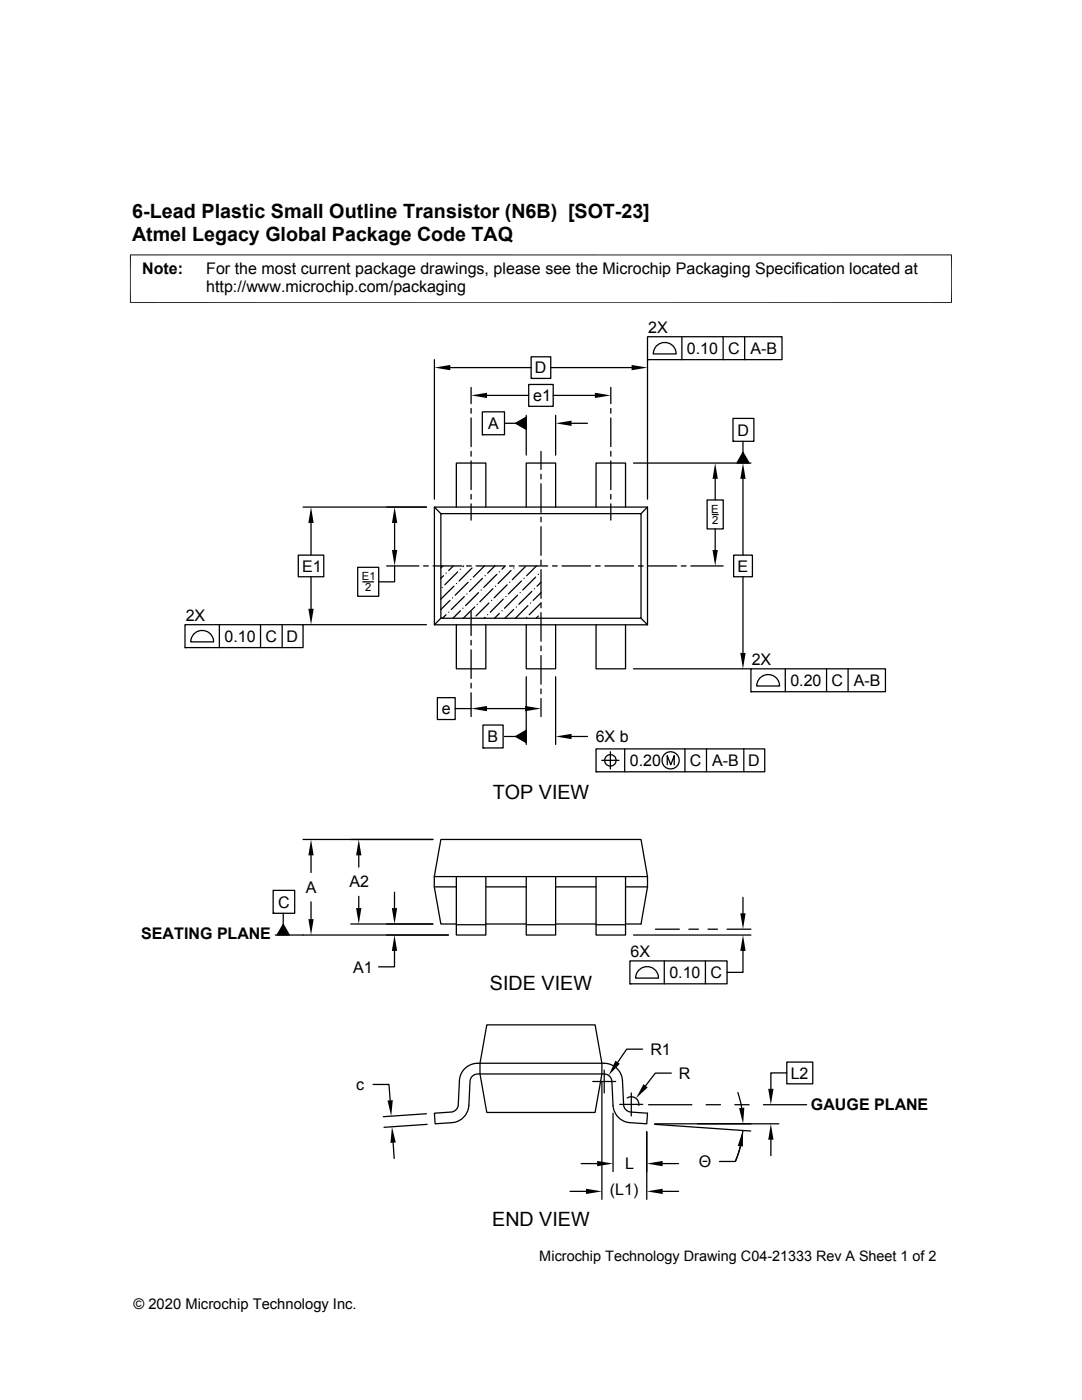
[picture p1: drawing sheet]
<svg xmlns="http://www.w3.org/2000/svg" width="216mm" height="279mm" viewBox="0 0 216 279" stroke-linecap="round" stroke-linejoin="round" font-family="sans-serif">
<g fill="none" stroke="#000" stroke-width=".25">
<path d="M86.7 71.8v27.8M89.9 73.4h16.1M94 77.3v3.3M97.2 78.9h8.3M105.5 76.7h4.9v4.4h-4.9zM106 71.2h3.9v4.3h-3.9zM109.9 73.4h16.1M110.4 78.9h8.3M121.9 77.3v3.3M129.2 67.2h26.8v4.6h-26.8zM129.2 71.8h.1M129.2 71.8v27.8"/>
<path d="M131.1 68.9a2.28 2.28 0 0 1 2.5-.4 2.28 2.28 0 0 1 1.3 2.1h-4.6l.4-1.1zM136.1 67.2v4.6M144.3 67.2v4.6M148.6 67.2v4.6M94 81.5v1M94 83.4v5.7M94 90.1v.9M94 92v5.7M94 98.7v.9M96.2 82.2h4.5v4.6h-4.5zM96.2 86.8h.1M100.7 84.5h2.2"/>
<path d="M102.9 84.5l2.1-1.3v2.5zM105 82.9v7.9M107.9 90.1v3.6M107.9 94.6v1M107.9 96.5v5.8M110.9 82.9v7.9M114 84.5h3.2M121.9 81.5v1M121.9 83.4v5.7M121.9 90.1v.9M121.9 92v5.7M121.9 98.7v.9"/>
<path d="M126.4 92.4h23.4M141.1 99.8h3.2v5.8h-3.2zM142.7 95.6v4.2M146.3 83.5h4.1v4.6h-4.1zM146.3 88.1h.1M148.3 90.3l1.2 2.1h-2.5zM148.3 88.1v2.2M148.3 95.6v15.2M59.5 110.8h5.1v4.3h-5.1zM60.5 101.2h24.6M62.1 104.4v6.4M62.1 115.1v6.4"/>
<path d="M71.4 113.2h4.2v5.8h-4.2zM72.4 116.1h2.1M77.2 112.9h6.4M78.7 112.9v3.2h-3.1M78.7 104.4v5.4M84.5 112.9h1M86.4 112.9h5.7M86.7 101.2h42.5v23.5h-42.5zM86.7 101.2l1.3 1.3M88 102.5h39.9v20.9h-39.9zM88.2 117.2h.1M88.4 112.9l-.4 .4"/>
<path d="M88.5 114.9l-.5 .5M89 114.4h.1M89.8 119.8l-1.8 1.8M90.3 119.3h.1M90.4 112.9l-.9 1M90.6 117l-2.6 2.6M91.1 101.2v-8.8h5.8v8.8M91.1 116.5h.1M91.3 114.1l-2.5 2.6M91.9 113.6h.1M92.5 112.9l-.1 .2M92.6 119.1l-2.6 2.5"/>
<path d="M93.1 112.9h.9M93.2 118.5h.1M93.4 116.2l-2.6 2.6M93.9 115.7h.1M94 100.6v3.2M94.2 113.3l-2.6 2.7M95 112.9h5.7M95.5 118.3l-2.6 2.6M96 117.8h.1M96.3 115.4l-2.6 2.6M96.7 112.9l-2.3 2.3M96.8 114.9h.1"/>
<path d="M98.1 119.8h.1M98.3 117.5l-2.5 2.6M98.7 112.9l-1.4 1.5M98.9 117h.1M99.1 114.6l-2.6 2.6M99.6 114.1h.1M100.4 119.6l-2.6 2.6M100.8 112.9l-.6 .7M100.9 119.1h.1M101.2 116.7l-2.6 2.6M101.7 112.9h.9M101.7 116.2h.1"/>
<path d="M102 113.9l-2.6 2.6M102.5 113.3h.1M103.3 118.8l-2.6 2.6M103.6 112.9h5.7M103.8 118.3h.1M104.1 116l-2.6 2.5M104.6 115.4h.1M104.8 113.1l-2.6 2.6M105 101.2v-8.8h5.9v8.8M106.1 118l-2.6 2.6M106.6 117.5h.1M106.9 115.2l-2.6 2.6"/>
<path d="M107 112.9l-1.9 2M107.4 114.6h.1M107.9 103.2v1M107.9 105.1v5.7M107.9 111.8v.9M107.9 113.7v5.7M108 118.3l-1.6 1.5M108 116.2l-.8 .8M110.2 112.9h1M112.1 112.9h5.8M118.8 112.9h1M118.9 101.2v-8.8h5.9v8.8"/>
<path d="M120.7 112.9h5.7M121.9 100.6v3.2M127.4 112.9h.9M129.2 101.2l-1.3 1.3M129.3 112.9h5.7M136 112.9h.9M137.9 112.9h6.4M142.1 102.7h1.2M142.7 105.6v4.2M146.4 110.8h3.7v4.3h-3.7zM148.3 115.1v15.2M36.9 124.7h23.6v4.5h-23.6z"/>
<path d="M36.9 129.2h.1M38.8 126.4a2.29 2.29 0 0 1 2.5-.4 2.29 2.29 0 0 1 1.3 2.1h-4.5l.3-1.2zM43.8 124.7v4.5M52 124.7v4.5M56.3 124.7v4.5M60.5 124.7h24.6M87.3 139.2h3.5v4.4h-3.5zM88 123.4l-1.3 1.3M89 122.7l-.7 .7M89.5 122.2h.1M91.1 124.7v8.8h5.8v-8.8M91.9 121.9l-1.5 1.5"/>
<path d="M92.4 121.4h.1M94 122.1v4.7M94 127.8v.9M94 129.7v5.7M94 136.4v.9M94 138.3v4.7M94.7 121.1l-2.2 2.3M95.2 120.6h.1M96.8 123.2l-.2 .2M97.3 122.7h.1M97.6 120.4l-2.6 2.5M99.6 122.4l-.9 1"/>
<path d="M100.2 121.9h.1M102.5 121.6l-1.7 1.8M103 121.1h.1M105 124.7v8.8h5.9v-8.8M105 135.1v13.5M105.1 123.2h.1M105.3 120.9l-2.5 2.5M105.9 120.4h.1M107.4 122.9l-.4 .5M107.9 121.3l.1-.9-2.4 2.3M107.9 122.3v5.7M107.9 128.9v1"/>
<path d="M107.9 130.8v5.7M107.9 137.5v1M107.9 139.4v3.6M110.9 135.1v13.5M118.9 124.7v8.8h5.9v-8.8M126.4 133.5h23.4M127.9 123.4l1.3 1.3M149.8 133.5h26.9v4.5h-26.9zM149.8 138h.1M151.8 135.2a2.28 2.28 0 0 1 2.4-.4 2.28 2.28 0 0 1 1.4 2.1h-4.6l.3-1.2zM156.7 133.5v4.5M164.9 133.5v4.5"/>
<path d="M169.2 133.5v4.5M90.8 141.4h3.2M96.4 144.7h4v4.6h-4zM96.4 149.3h.1M97.2 141.4h7.6M100.7 147h2.2M102.9 147l2.1-1.2v2.4zM114 147h3.2M118.9 149.5h33.7v4.5h-33.7zM118.9 154h.1M120.1 151.7h3.4M121.8 150v3.5"/>
<path d="M124.7 149.5v4.5M133.1 152.6v-1.8l.7 1.8 .7-1.8v1.8M136.7 149.5v4.5M141 149.5v4.5M148.4 149.5v4.5M54.5 177.7h4.3v4.6h-4.3zM60.5 167.5h25.9M62.1 170.7v3.4M62.1 180v3.4M71.6 170.7v2.3M71.6 178.9v2.3M78.7 178.1v3.1"/>
<path d="M86.7 174.9h42.5M86.7 177h4.4M91.1 174.9v11.7h5.8v-11.7M96.9 177h8.1M105 174.9v11.7h5.9v-11.7M110.9 177h8M118.9 174.9v11.7h5.9v-11.7M124.8 177h4.4M148.3 179.1v3.2M54.5 182.3h.1M54.9 186.6h34.6M56.5 182.3v2.2"/>
<path d="M56.5 184.5l1.2 2.1h-2.4zM70 184.4h16.4M78.7 189.8v3.2h-3.2M91.1 184.4h-3.1l-1.3-7.4v-2.1l1.3-7.4h39.9l1.3 7.4v2.1l-1.3 7.4h-3.1M91.1 184.6h5.8M96.9 184.4h8.1M105 184.6h5.9M110.9 184.4h8M118.9 184.6h5.9M125.7 191.8h19.4v4.5h-19.4zM125.7 196.3h.1M126.4 186.6h23.4"/>
<path d="M127.6 193.5a2.28 2.28 0 0 1 2.5-.4 2.28 2.28 0 0 1 1.3 2.1h-4.6l.4-1.2zM130.8 185.4h4.8M132.5 191.8v4.5M137.5 185.4h1.9M140.8 191.8v4.5M141.3 185.4h1.9M145.1 185.4h4.7M148.3 189.8v4.3h-3.2M74.4 216.4h3.2l.3 3.2M92.6 213.4a3.7 3.7 0 0 1 2.7-1.2h25.3a3.7 3.7 0 0 1 3.6 3.5l.2 4.8a1.53 1.53 0 0 0 1.5 1.4l3.3 .3-.1 2.1-3.4-.3a3.6 3.6 0 0 1-3.4-3.4l-.2-4.8a1.53 1.53 0 0 0-1.5-1.5h-25.3a1.54 1.54 0 0 0-1.5 1.5l-.2 4.8a3.6 3.6 0 0 1-3.4 3.4l-3.4 .3-.1-2.1 3.3-.3a1.53 1.53 0 0 0 1.4-1.4l.3-4.8a3.6 3.6 0 0 1 .9-2.3zM97.1 204.5h21.6l1.4 7.7v2.1l-1.4 7.7h-21.6l-1.3-7.7v-2.1zM118.3 215.8h4.6"/>
<path d="M120.1 215.9v23.5M120.6 213.6v4.5M125.1 219.1a1.51 1.51 0 0 1 1.7 0 1.51 1.51 0 0 1 .7 1.5M126 218.1v4.6M128.2 209.4h-3.1l-1.8 2.6M133.9 214.2h-3.1l-2 2.5M147.2 218l.8 3.1M157 212h5.2v4.3h-5.2zM157 214.1h-3.2v3.2M78.4 228l.3 3.2M85.1 222.3l-8.6 .6M85.2 224.4l-8.6 .6"/>
<path d="M113.7 237.8h3.2M116 232.2h3.1M122.3 222.2v11.6M123.7 220.4h4.5M129.1 225.9v13.5M129.4 220.5h8.6M130.6 224.3h24.8M130.6 224.4l19.2 1.3M132.2 232.2h3.2M132.2 237.8h3.2M140.9 220.5h2.9M146.6 220.5h2.9"/>
<path d="M147.7 228.7l-1 3.1M148.2 225.6a19.9 19.9 0 0 1-1.5 6.2h-3.1M152.3 220.5h8.7M153.8 227.5v3.1"/>
<circle cx="121.8" cy="151.7" r="1.14"/>
<circle cx="133.8" cy="151.7" r="1.72"/>
</g>
<g fill="#000">
<path d="M86.7 73.4l3.2-.6v1.1zM94 78.9l3.2-.5v1zM118.7 78.4l3.2 .5-3.2 .5zM126 72.8l3.2 .6-3.2 .5zM102.9 84.5l2.1-1.3v2.5zM110.9 84.5l3.1-.6v1.1zM142.7 92.4l.5 3.2h-1zM148.3 92.4l.5 3.2h-1.1zM148.3 90.3l1.2 2.1h-2.5zM62.1 101.2l.5 3.2h-1.1zM78.7 101.2l.6 3.2h-1.1zM78.2 109.8h1.1l-.6 3.1z"/>
<path d="M142.2 109.8h1l-.5 3.1zM61.5 121.5h1.1l-.5 3.2zM147.7 130.3h1.1l-.5 3.2zM94 141.4l3.2-.5v1zM104.8 140.9l3.1 .5-3.1 .5zM102.9 147l2.1-1.2v2.4zM110.9 147l3.1-.5v1zM62.1 167.5l.5 3.2h-1.1zM71.6 167.5l.5 3.2h-1zM56.5 184.5l1.2 2.1h-2.4zM61.5 183.4h1.1l-.5 3.2zM71.1 181.2h1l-.5 3.2z"/>
<path d="M78.2 181.2h1l-.5 3.2zM78.7 186.6l.5 3.2h-1zM148.3 186.6l.5 3.2h-1.1zM147.7 182.3h1.1l-.5 3.1zM77.3 219.6h1.1l-.3 3.2zM122.8 211.7l.9 .6-2.3 2.3zM128.4 216.4l.8 .6-2.3 2.2zM153.3 217.3h1l-.5 3.2zM78.2 224.9l.8 3.1-1.1 .1zM116.9 237.2l3.2 .6-3.2 .5zM119.1 231.7l3.2 .5-3.2 .5zM129.1 232.2l3.1-.5v1z"/>
<path d="M129.1 237.8l3.1-.6v1.1zM148.2 225.6l.1 3.2-1.1-.1zM147.5 221.1h1l-.2 3.2zM153.8 224.3l.5 3.2h-1z"/>
</g>
<path d="M26 50.8v9.7M189.9 50.8v9.7M189.9 50.9h-164M25.9 60.4h164" fill="none" stroke="#000" stroke-width=".2"/>
<g font-size="3.9">
<text x="26.4" y="43.5">6-Lead Plastic Small Outline Transistor (N6B) [SOT-23]</text>
<text x="26.4" y="48">Atmel Legacy Global Package Code TAQ</text>
<text x="98.3" y="159.5">TOP VIEW</text>
<text x="97.8" y="197.5">SIDE VIEW</text>
<text x="98.2" y="244.7">END VIEW</text>
</g>
<g font-size="3.2">
<text x="28.4" y="54.6">Note:</text>
<text x="41.1" y="58.3">http://www.microchip.com/packaging</text>
<text x="41.1" y="54.6">For the most current package drawings, please see the Microchip Packaging Specification located at</text>
<text x="129.3" y="66.4">2X</text>
<text x="137.1" y="70.6">0.10</text>
<text x="145.3" y="70.6">C</text>
<text x="149.7" y="70.6">A-B</text>
<text x="106.7" y="74.5">D</text>
<text x="106.4" y="80">e1</text>
<text x="97.4" y="85.6">A</text>
<text x="147.2" y="86.9">D</text>
<text x="60.3" y="114.1">E1</text>
<text x="147.2" y="114.1">E</text>
<text x="37.1" y="123.9">2X</text>
<text x="44.8" y="128.1">0.10</text>
<text x="53" y="128.1">C</text>
<text x="57.2" y="128.1">D</text>
<text x="150" y="132.7">2X</text>
<text x="157.7" y="136.9">0.20</text>
<text x="165.9" y="136.9">C</text>
<text x="170.4" y="136.9">A-B</text>
<text x="88.2" y="142.5">e</text>
<text x="97.3" y="148.1">B</text>
<text x="118.9" y="148.1">6X b</text>
<text x="125.7" y="152.9">0.20</text>
<text x="137.6" y="152.9">C</text>
<text x="142.1" y="152.9">A-B</text>
<text x="149.3" y="152.9">D</text>
<text x="61" y="178.2">A</text>
<text x="69.7" y="177.1">A2</text>
<text x="55.5" y="181.1">C</text>
<text x="28.2" y="187.4">SEATING PLANE</text>
<text x="125.8" y="191">6X</text>
<text x="70.5" y="194.1">A1</text>
<text x="133.6" y="195.2">0.10</text>
<text x="141.8" y="195.2">C</text>
<text x="129.8" y="210.5">R1</text>
<text x="135.5" y="215.3">R</text>
<text x="157.8" y="215.3">L2</text>
<text x="71.1" y="217.6">c</text>
<text x="161.8" y="221.6">GAUGE PLANE</text>
<text x="124.7" y="233.4">L</text>
<text x="139.4" y="232.9">Θ</text>
<text x="121.7" y="238.6">(L1)</text>
</g>
<g font-size="2.9">
<text x="107.6" y="251.7">Microchip Technology Drawing C04-21333 Rev A Sheet 1 of 2</text>
<text x="26.6" y="261.3">© 2020 Microchip Technology Inc.</text>
</g>
<g font-size="2.2">
<text x="141.9" y="102.4">E</text>
<text x="142.1" y="104.5">2</text>
<text x="72.2" y="115.8">E1</text>
<text x="72.9" y="118">2</text>
</g>
</svg>
